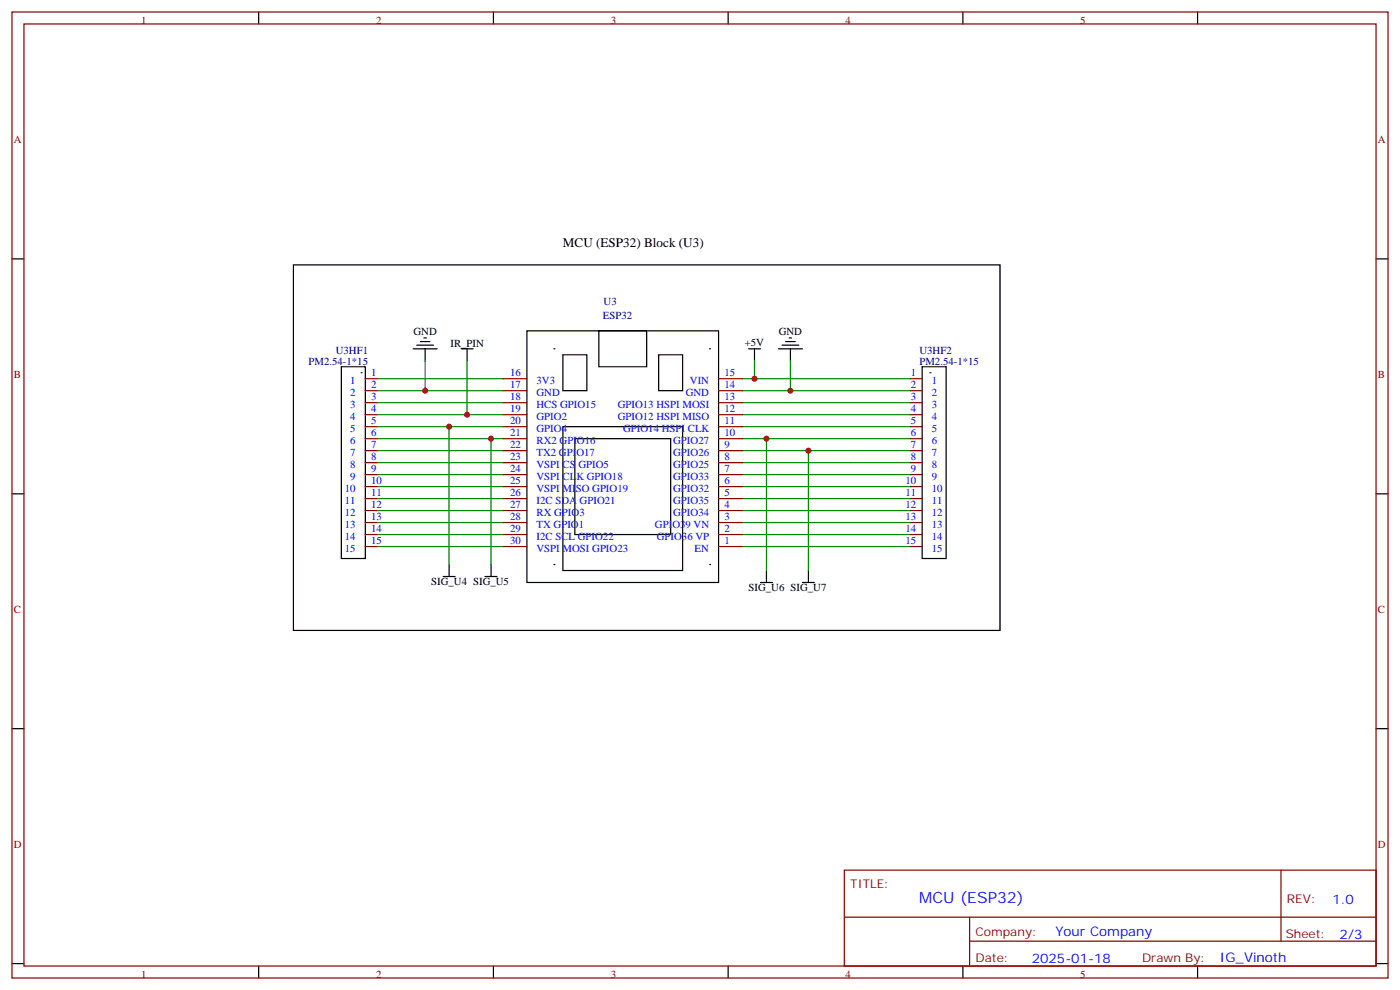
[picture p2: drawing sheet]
<svg xmlns="http://www.w3.org/2000/svg" width="412mm" height="291mm" viewBox="0 0 412 291" stroke-linecap="round" stroke-linejoin="round" font-family="sans-serif">
<g fill="none" stroke="#000" stroke-width=".35">
<path d="M76.2 3.5v3.6M145.3 3.5v3.6M214.5 3.5v3.6M283.6 3.5v3.6M352.8 3.5v3.6M3.5 76.2h3.6M86.4 78h208.2v107.6h-208.2zM405.3 76.2h3.6M124.9 99.5h.7M155.2 97.4h56.5v74.1h-56.5zM176.4 97.4h14.1v10.6h-14.1zM232.5 99.5h.7"/>
<path d="M100.5 108h7.1v56.4h-7.1zM121.7 102.7h7.1M122.8 101.6h4.9M123.8 100.5h2.8M125.2 102.7v3.5M135.8 102.7h3.5M137.6 102.7v3.5M165.8 104.4h7.1v10.6h-7.1zM194 104.4h7.1v10.6h-7.1zM220.5 102.7h3.5M222.2 102.7v3.5M229.3 102.7h7.1"/>
<path d="M230.4 101.6h4.9M231.4 100.5h2.8M232.8 102.7v3.5M271.6 108h7.1v56.4h-7.1zM165.8 125.6h35.3v42.3h-35.3zM169.3 129.1h28.3v28.2h-28.3zM3.5 145.3h3.6M405.3 145.3h3.6M130.5 169.7h3.6M132.3 166.2v3.5M142.9 169.7h3.5M144.6 166.2v3.5"/>
<path d="M224 171.5h3.5M225.8 167.9v3.6M236.4 171.5h3.5M238.1 167.9v3.6M3.5 214.5h3.6M405.3 214.5h3.6M3.5 283.6h3.6M76.2 284.3v3.6M145.3 284.3v3.6M214.5 284.3v3.6M283.6 284.3v3.6M352.8 284.3v3.6"/>
<path d="M405.3 283.6h3.6"/>
</g>
<g fill="none" stroke="#870000" stroke-width=".35">
<path d="M3.5 3.5h405.4v284.4h-405.4zM7.1 7.1h398.2v277.2h-398.2zM107.6 111.5h3.5M107.6 115h3.5M107.6 118.5h3.5M148.2 111.5h7M148.2 115h7M148.2 118.5h7M211.7 111.5h7M211.7 115h7M211.7 118.5h7M268.1 111.5h3.5"/>
<path d="M268.1 115h3.5M268.1 118.5h3.5M107.6 122.1h3.5M107.6 125.6h3.5M107.6 129.1h3.5M107.6 132.6h3.5M107.6 136.2h3.5M107.6 139.7h3.5M148.2 122.1h7M148.2 125.6h7M148.2 129.1h7M148.2 132.6h7"/>
<path d="M148.2 136.2h7M148.2 139.7h7M211.7 122.1h7M211.7 125.6h7M211.7 129.1h7M211.7 132.6h7M211.7 136.2h7M211.7 139.7h7M268.1 122.1h3.5M268.1 125.6h3.5M268.1 129.1h3.5M268.1 132.6h3.5"/>
<path d="M268.1 136.2h3.5M268.1 139.7h3.5M107.6 143.2h3.5M107.6 146.8h3.5M107.6 150.3h3.5M107.6 153.8h3.5M107.6 157.3h3.5M148.2 143.2h7M148.2 146.8h7M148.2 150.3h7M148.2 153.8h7M148.2 157.3h7"/>
<path d="M211.7 143.2h7M211.7 146.8h7M211.7 150.3h7M211.7 153.8h7M211.7 157.3h7M268.1 143.2h3.5M268.1 146.8h3.5M268.1 150.3h3.5M268.1 153.8h3.5M268.1 157.3h3.5M107.6 160.9h3.5M148.2 160.9h7"/>
<path d="M211.7 160.9h7M268.1 160.9h3.5M248.7 256.1h156.6v28.2h-156.6zM377.3 256.1v20.9M248.7 270h156.5M285.6 277h119.6M285.6 270v14.1"/>
</g>
<g fill="none" stroke="#008700" stroke-width=".35">
<path d="M111.1 111.5h37.1M111.1 118.5h37.1M125.2 106.2v8.8h-14.1M125.2 115h23M137.6 106.2v15.9h-26.5M218.7 111.5h49.4M218.7 115h49.4M218.7 118.5h49.4M222.2 106.2v5.3M232.8 106.2v8.8M111.1 129.1h33.5v37.1M111.1 139.7h37.1"/>
<path d="M111.1 132.6h37.1M111.1 125.6h21.2M111.1 136.2h37.1M137.6 122.1h10.6M144.6 129.1h3.6M148.2 125.6h-15.9v40.6M218.7 139.7h49.4M218.7 136.2h49.4M218.7 129.1h7.1v38.8M218.7 132.6h19.4M218.7 125.6h49.4M218.7 122.1h49.4"/>
<path d="M225.8 129.1h42.3M268.1 132.6h-30v35.3M111.1 157.3h37.1M111.1 153.8h37.1M111.1 150.3h37.1M111.1 146.8h37.1M111.1 143.2h37.1M218.7 157.3h49.4M218.7 153.8h49.4M218.7 150.3h49.4M218.7 146.8h49.4M218.7 143.2h49.4"/>
<path d="M111.1 160.9h37.1M218.7 160.9h49.4"/>
</g>
<g fill="#000">
<circle cx="106.4" cy="109.7" r=".18"/>
<circle cx="163.2" cy="102.7" r=".18"/>
<circle cx="209" cy="102.7" r=".18"/>
<circle cx="273.9" cy="109.7" r=".18"/>
<circle cx="163.2" cy="166.2" r=".18"/>
<circle cx="209" cy="166.2" r=".18"/>
</g>
<g fill="#c00">
<circle cx="232.8" cy="115" r=".88"/>
<circle cx="222.3" cy="111.5" r=".88"/>
<circle cx="125.2" cy="115" r=".88"/>
<circle cx="144.6" cy="129.1" r=".88"/>
<circle cx="132.3" cy="125.6" r=".88"/>
<circle cx="238.1" cy="132.6" r=".88"/>
<circle cx="137.6" cy="122.1" r=".88"/>
<circle cx="225.8" cy="129.1" r=".88"/>
</g>
<text font-size="4.6" fill="#00f" x="270.8" y="265.8">MCU (ESP32)</text>
<text font-size="3.9" x="165.8" y="72.7">MCU (ESP32) Block (U3)</text>
<g font-size="3.9" fill="#00f">
<text x="392.5" y="266">1.0</text>
<text x="310.9" y="275.6">Your Company</text>
<text x="394.6" y="276.3">2/3</text>
<text x="304" y="283.4">2025-01-18</text>
<text x="359.4" y="283.3">IG_Vinoth</text>
</g>
<g font-size="3.5" fill="#800">
<text x="250.5" y="261.3">TITLE:</text>
<text x="379.1" y="265.9">REV:</text>
<text x="287.4" y="275.5">Company:</text>
<text x="378.7" y="276.1">Sheet:</text>
<text x="287.4" y="283.1">Date:</text>
<text x="336.4" y="283.2">Drawn By:</text>
</g>
<g font-size="3.2" fill="#800">
<text x="41.6" y="7">1</text>
<text x="110.8" y="7">2</text>
<text x="179.9" y="7">3</text>
<text x="249.1" y="7">4</text>
<text x="318.2" y="7">5</text>
<text x="4.1" y="42.1">A</text>
<text x="405.9" y="42.1">A</text>
<text x="4.1" y="111.3">B</text>
<text x="405.9" y="111.3">B</text>
<text x="4.1" y="180.4">C</text>
<text x="405.9" y="180.4">C</text>
<text x="4.1" y="249.5">D</text>
<text x="405.9" y="249.5">D</text>
<text x="41.6" y="287.8">1</text>
<text x="110.8" y="287.8">2</text>
<text x="179.9" y="287.8">3</text>
<text x="249.1" y="287.8">4</text>
<text x="318.2" y="287.8">5</text>
</g>
<g font-size="3.2" fill="#000080">
<text x="177.8" y="89.7">U3</text>
<text x="177.6" y="93.8">ESP32</text>
<text x="90.9" y="107.3">PM2.54-1*15</text>
<text x="98.9" y="104.2">U3HF1</text>
<text x="270.8" y="104.2">U3HF2</text>
<text x="270.8" y="107.3">PM2.54-1*15</text>
</g>
<g font-size="3.2">
<text x="121.8" y="98.6">GND</text>
<text x="219.4" y="101.9">+5V</text>
<text x="229.4" y="98.6">GND</text>
<text x="132.7" y="102">IR_PIN</text>
<text x="127" y="172.2">SIG_U4 SIG_U5</text>
<text x="220.5" y="174">SIG_U6 SIG_U7</text>
</g>
<g font-size="3.2" fill="#00f">
<text x="103.2" y="113.1">1</text>
<text x="109.4" y="110.8">1</text>
<text x="150.3" y="110.8">16</text>
<text x="158" y="113.1">3V3</text>
<text x="203.2" y="113.1">VIN</text>
<text x="213.4" y="110.8">15</text>
<text x="268.3" y="110.8">1</text>
<text x="274.5" y="113.1">1</text>
<text x="103.2" y="116.6">2</text>
<text x="109.4" y="114.3">2</text>
<text x="109.4" y="117.8">3</text>
<text x="150.3" y="117.8">18</text>
<text x="150.3" y="114.3">17</text>
<text x="158" y="116.6">GND</text>
<text x="202" y="116.6">GND</text>
<text x="213.4" y="117.8">13</text>
<text x="213.4" y="114.3">14</text>
<text x="268.3" y="114.3">2</text>
<text x="268.3" y="117.8">3</text>
<text x="274.5" y="116.6">2</text>
<text x="103.2" y="120.1">3</text>
<text x="103.2" y="123.6">4</text>
<text x="109.4" y="121.4">4</text>
<text x="109.4" y="124.9">5</text>
<text x="150.3" y="124.9">20</text>
<text x="150.3" y="121.4">19</text>
<text x="158" y="123.6">GPIO2</text>
<text x="158" y="120.1">HCS GPIO15</text>
<text x="182" y="123.6">GPIO12 HSPI MISO</text>
<text x="182" y="120.1">GPIO13 HSPI MOSI</text>
<text x="213.4" y="124.9">11</text>
<text x="213.4" y="121.4">12</text>
<text x="268.3" y="121.4">4</text>
<text x="268.3" y="124.9">5</text>
<text x="274.5" y="120.1">3</text>
<text x="274.5" y="123.6">4</text>
<text x="103.2" y="127.2">5</text>
<text x="103.2" y="130.7">6</text>
<text x="109.4" y="128.4">6</text>
<text x="109.4" y="131.9">7</text>
<text x="150.3" y="131.9">22</text>
<text x="150.3" y="128.4">21</text>
<text x="158" y="130.7">RX2 GPIO16</text>
<text x="158" y="127.2">GPIO4</text>
<text x="183.6" y="127.2">GPIO14 HSPI CLK</text>
<text x="198.3" y="130.7">GPIO27</text>
<text x="213.4" y="131.9">9</text>
<text x="213.4" y="128.4">10</text>
<text x="268.3" y="128.4">6</text>
<text x="268.3" y="131.9">7</text>
<text x="274.5" y="127.2">5</text>
<text x="274.5" y="130.7">6</text>
<text x="103.2" y="134.2">7</text>
<text x="103.2" y="137.8">8</text>
<text x="109.4" y="135.5">8</text>
<text x="150.3" y="135.5">23</text>
<text x="158" y="137.8">VSPI CS GPIO5</text>
<text x="158" y="134.2">TX2 GPIO17</text>
<text x="198.3" y="137.8">GPIO25</text>
<text x="198.3" y="134.2">GPIO26</text>
<text x="213.4" y="135.5">8</text>
<text x="268.3" y="135.5">8</text>
<text x="274.5" y="134.2">7</text>
<text x="274.5" y="137.8">8</text>
<text x="103.2" y="141.3">9</text>
<text x="109.4" y="139">9</text>
<text x="109.4" y="142.5">10</text>
<text x="150.3" y="142.5">25</text>
<text x="150.3" y="139">24</text>
<text x="158" y="141.3">VSPI CLK GPIO18</text>
<text x="198.3" y="141.3">GPIO33</text>
<text x="213.4" y="142.5">6</text>
<text x="213.4" y="139">7</text>
<text x="266.7" y="142.5">10</text>
<text x="268.3" y="139">9</text>
<text x="274.5" y="141.3">9</text>
<text x="101.6" y="144.8">10</text>
<text x="101.6" y="148.3">11</text>
<text x="109.4" y="146.1">11</text>
<text x="109.4" y="149.6">12</text>
<text x="150.3" y="149.6">27</text>
<text x="150.3" y="146.1">26</text>
<text x="158" y="148.3">I2C SDA GPIO21</text>
<text x="158" y="144.8">VSPI MISO GPIO19</text>
<text x="198.3" y="148.3">GPIO35</text>
<text x="198.3" y="144.8">GPIO32</text>
<text x="213.4" y="149.6">4</text>
<text x="213.4" y="146.1">5</text>
<text x="266.7" y="146.1">11</text>
<text x="266.7" y="149.6">12</text>
<text x="274.5" y="144.8">10</text>
<text x="274.5" y="148.3">11</text>
<text x="101.6" y="151.9">12</text>
<text x="101.6" y="155.4">13</text>
<text x="109.4" y="153.1">13</text>
<text x="150.3" y="153.1">28</text>
<text x="158" y="155.4">TX GPIO1</text>
<text x="158" y="151.9">RX GPIO3</text>
<text x="192.9" y="155.4">GPIO39 VN</text>
<text x="198.3" y="151.9">GPIO34</text>
<text x="213.4" y="153.1">3</text>
<text x="266.7" y="153.1">13</text>
<text x="274.5" y="151.9">12</text>
<text x="274.5" y="155.4">13</text>
<text x="101.6" y="158.9">14</text>
<text x="109.4" y="156.6">14</text>
<text x="109.4" y="160.2">15</text>
<text x="150.3" y="160.2">30</text>
<text x="150.3" y="156.6">29</text>
<text x="158" y="158.9">I2C SCL GPIO22</text>
<text x="193.5" y="158.9">GPIO36 VP</text>
<text x="213.4" y="156.6">2</text>
<text x="213.4" y="160.2">1</text>
<text x="266.7" y="156.6">14</text>
<text x="266.7" y="160.2">15</text>
<text x="274.5" y="158.9">14</text>
<text x="101.6" y="162.5">15</text>
<text x="158" y="162.5">VSPI MOSI GPIO23</text>
<text x="204.6" y="162.5">EN</text>
<text x="274.5" y="162.5">15</text>
</g>
</svg>
